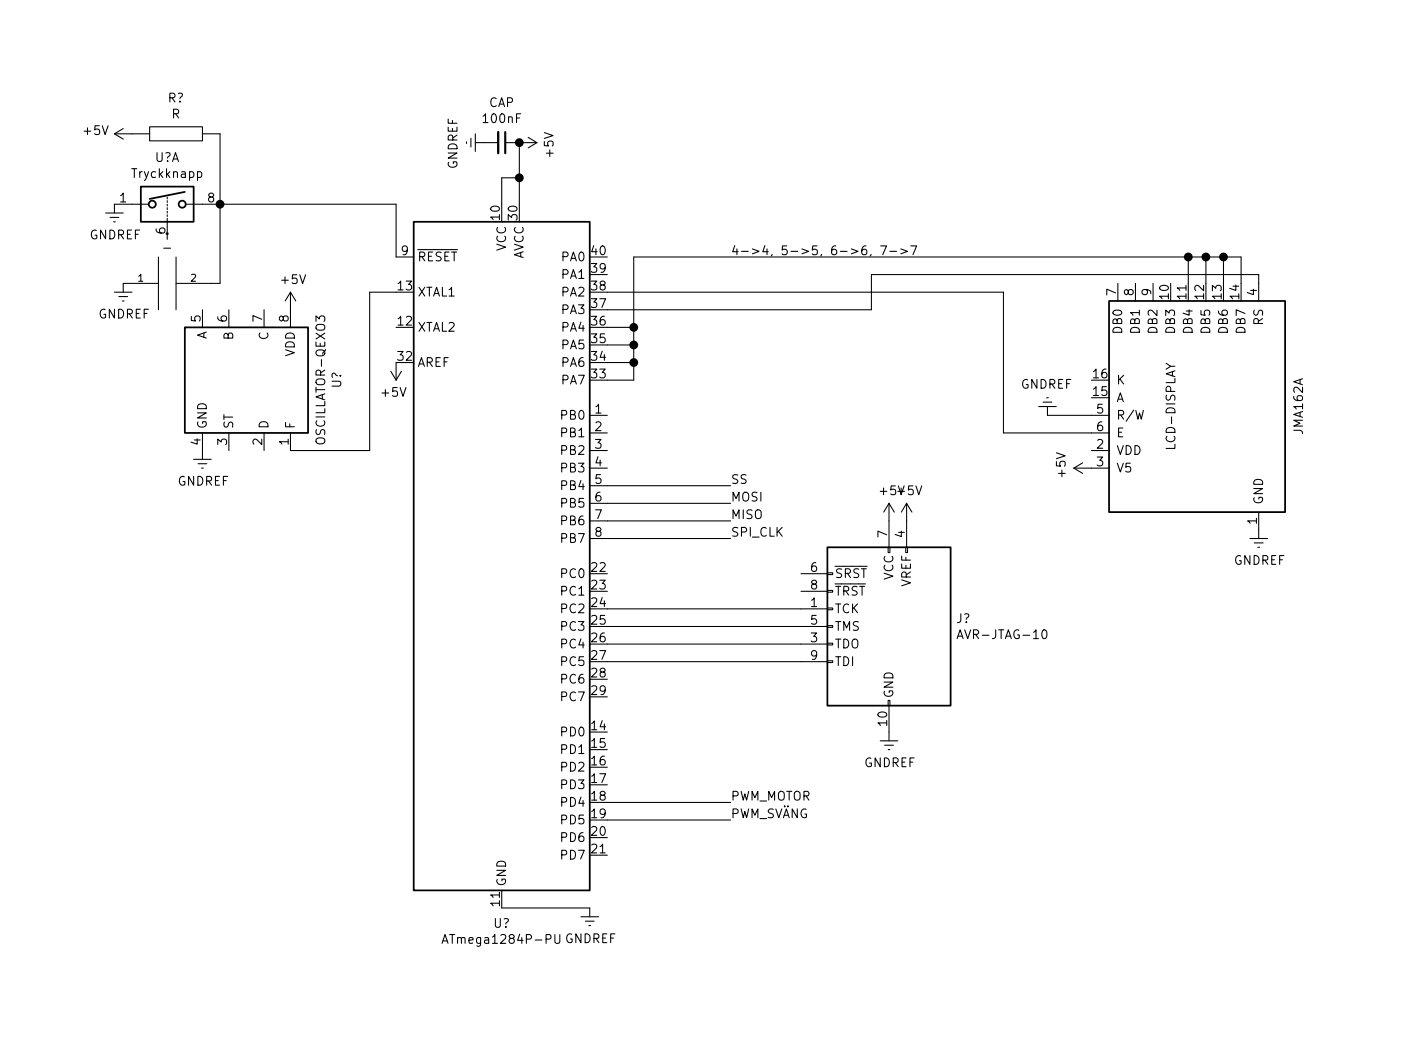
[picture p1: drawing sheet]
EESchema Schematic File Version 4
LIBS:styr-cache
EELAYER 26 0
EELAYER END
$Descr User 7953 5906
encoding utf-8
Sheet 1 1
Title "Styrmodul"
Date "2018-11-06"
Rev ""
Comp ""
Comment1 ""
Comment2 ""
Comment3 ""
Comment4 ""
$EndDescr
$Comp
L Connector:AVR-JTAG-10 J?
U 1 1
P 5050 3550
F 0 "J?" H 4670 3596 50  0000 R CNN
F 1 "AVR-JTAG-10" H 4670 3505 50  0000 R CNN
F 2 "" V 4900 3700 50  0001 C CNN
F 3 " ~" H 3775 3000 50  0001 C CNN
	1    5050 3550
	-1   0    0    -1  
$EndComp
$Comp
L styr-rescue:ATmega1284P-PU-MCU_Microchip_ATmega-styr-rescue-styr-rescue U?
U 1 1
P 2850 3150
F 0 "U?" H 2850 1064 50  0000 C CNN
F 1 "ATmega1284P-PU" H 2850 973 50  0000 C CNN
F 2 "Package_DIP:DIP-40_W15.24mm" H 2850 3150 50  0001 C CIN
F 3 "http://ww1.microchip.com/downloads/en/DeviceDoc/Atmel-8272-8-bit-AVR-microcontroller-ATmega164A_PA-324A_PA-644A_PA-1284_P_datasheet.pdf" H 2850 3150 50  0001 C CNN
	1    2850 3150
	1    0    0    -1  
$EndComp
$Comp
L styr-rescue:IQEXO-3-exo3-styr-rescue-styr-rescue U?
U 1 1
P 1350 2150
F 0 "U?" H 1350 2717 50  0000 C CNN
F 1 "OSCILLATOR-QEXO3" H 1350 2626 50  0000 C CNN
F 2 "Package_SO:SOIC-8_3.9x4.9mm_P1.27mm" H 1400 1400 50  0001 C CNN
F 3 "http://www.onsemi.com/pub/Collateral/NB3N511-D.PDF" H 1400 1300 50  0001 C CNN
	1    1350 2150
	0    1    -1   0   
$EndComp
Wire Wire Line
	1650 2550 2100 2550
Wire Wire Line
	2100 2550 2100 1650
Wire Wire Line
	2100 1650 2250 1650
Wire Wire Line
	4550 3750 3450 3750
Wire Wire Line
	3450 3650 4550 3650
Wire Wire Line
	3450 3550 4550 3550
Wire Wire Line
	3450 3450 4550 3450
Wire Wire Line
	3450 3050 4150 3050
Wire Wire Line
	3450 2950 4150 2950
Wire Wire Line
	3450 2850 4150 2850
Wire Wire Line
	3450 2750 4150 2750
Text Label 4150 3050 0    50   ~ 0
SPI_CLK
Text Label 4150 2950 0    50   ~ 0
MISO
Text Label 4150 2850 0    50   ~ 0
MOSI
Text Label 4150 2750 0    50   ~ 0
SS
$Comp
L styr-rescue:JMA162A-jma162a-styr-rescue-styr-rescue-styr-rescue _?
U 1 1
P 6800 2300
F 0 "_?" V 6600 1950 50  0001 C CNN
F 1 "JMA162A" H 6800 1725 50  0000 C CNN
F 2 "Display_7Segment:DA04-11SYKWA" V 7975 2275 50  0001 C CNN
F 3 "http://www.kingbright.com/attachments/file/psearch/000/00/00/DA04-11SYKWA(Ver.6A).pdf" V 6600 2720 50  0001 C CNN
	1    6800 2300
	0    -1   -1   0   
$EndComp
Wire Wire Line
	3450 4650 4150 4650
Text Label 4150 4650 0    50   ~ 0
PWM_SVÄNG
$Comp
L power:GNDREF #PWR?
U 1 1
P 7150 3000
F 0 "#PWR?" H 7150 2750 50  0001 C CNN
F 1 "GNDREF" H 7155 2827 50  0000 C CNN
F 2 "" H 7150 3000 50  0001 C CNN
F 3 "" H 7150 3000 50  0001 C CNN
	1    7150 3000
	1    0    0    -1  
$EndComp
$Comp
L power:GNDREF #PWR?
U 1 1
P 5050 4150
F 0 "#PWR?" H 5050 3900 50  0001 C CNN
F 1 "GNDREF" H 5055 3977 50  0000 C CNN
F 2 "" H 5050 4150 50  0001 C CNN
F 3 "" H 5050 4150 50  0001 C CNN
	1    5050 4150
	1    0    0    -1  
$EndComp
$Comp
L power:GNDREF #PWR?
U 1 1
P 1150 2550
F 0 "#PWR?" H 1150 2300 50  0001 C CNN
F 1 "GNDREF" H 1155 2377 50  0000 C CNN
F 2 "" H 1150 2550 50  0001 C CNN
F 3 "" H 1150 2550 50  0001 C CNN
	1    1150 2550
	1    0    0    -1  
$EndComp
$Comp
L power:+5V #PWR?
U 1 1
P 1650 1750
F 0 "#PWR?" H 1650 1600 50  0001 C CNN
F 1 "+5V" H 1665 1923 50  0000 C CNN
F 2 "" H 1650 1750 50  0001 C CNN
F 3 "" H 1650 1750 50  0001 C CNN
	1    1650 1750
	1    0    0    -1  
$EndComp
$Comp
L power:+5V #PWR?
U 1 1
P 6200 2650
F 0 "#PWR?" H 6200 2500 50  0001 C CNN
F 1 "+5V" H 6215 2823 50  0000 C CNN
F 2 "" H 6200 2650 50  0001 C CNN
F 3 "" H 6200 2650 50  0001 C CNN
	1    6200 2650
	0    -1   -1   0   
$EndComp
$Comp
L power:+5V #PWR?
U 1 1
P 5050 2950
F 0 "#PWR?" H 5050 2800 50  0001 C CNN
F 1 "+5V" H 5065 3123 50  0000 C CNN
F 2 "" H 5050 2950 50  0001 C CNN
F 3 "" H 5050 2950 50  0001 C CNN
	1    5050 2950
	1    0    0    -1  
$EndComp
$Comp
L power:+5V #PWR?
U 1 1
P 5150 2950
F 0 "#PWR?" H 5150 2800 50  0001 C CNN
F 1 "+5V" H 5165 3123 50  0000 C CNN
F 2 "" H 5150 2950 50  0001 C CNN
F 3 "" H 5150 2950 50  0001 C CNN
	1    5150 2950
	1    0    0    -1  
$EndComp
$Comp
L power:GNDREF #PWR?
U 1 1
P 3350 5150
F 0 "#PWR?" H 3350 4900 50  0001 C CNN
F 1 "GNDREF" H 3355 4977 50  0000 C CNN
F 2 "" H 3350 5150 50  0001 C CNN
F 3 "" H 3350 5150 50  0001 C CNN
	1    3350 5150
	1    0    0    -1  
$EndComp
Wire Wire Line
	2850 5150 3350 5150
Wire Wire Line
	2850 1150 2850 1000
$Comp
L power:+5V #PWR?
U 1 1
P 2950 800
F 0 "#PWR?" H 2950 650 50  0001 C CNN
F 1 "+5V" H 2965 973 50  0000 C CNN
F 2 "" H 2950 800 50  0001 C CNN
F 3 "" H 2950 800 50  0001 C CNN
	1    2950 800 
	0    1    1    0   
$EndComp
$Comp
L Analog_Switch:ADG417BN U?
U 1 1
P 950 1150
F 0 "U?" H 950 1417 50  0000 C CNN
F 1 "Tryckknapp" H 950 1326 50  0000 C CNN
F 2 "Package_DIP:DIP-8_W7.62mm" H 950 1050 50  0001 C CNN
F 3 "http://www.analog.com/media/en/technical-documentation/data-sheets/ADG417.pdf" H 950 1150 50  0001 C CNN
	1    950  1150
	1    0    0    -1  
$EndComp
$Comp
L pspice:CAP C?
U 1 1
P 950 1600
F 0 "C?" V 1231 1600 8   0000 C CNN
F 1 "_" V 1174 1600 50  0000 C CNN
F 2 "" H 950 1600 50  0001 C CNN
F 3 "" H 950 1600 50  0001 C CNN
	1    950  1600
	0    -1   -1   0   
$EndComp
$Comp
L pspice:R R?
U 1 1
P 1000 750
F 0 "R?" V 795 750 50  0000 C CNN
F 1 "R" V 886 750 50  0000 C CNN
F 2 "" H 1000 750 50  0001 C CNN
F 3 "" H 1000 750 50  0001 C CNN
	1    1000 750 
	0    1    1    0   
$EndComp
Wire Wire Line
	1250 750  1250 1150
Connection ~ 1250 1150
Wire Wire Line
	1250 1150 2250 1150
Wire Wire Line
	2250 1150 2250 1450
$Comp
L power:GNDREF #PWR?
U 1 1
P 650 1150
F 0 "#PWR?" H 650 900 50  0001 C CNN
F 1 "GNDREF" H 655 977 50  0000 C CNN
F 2 "" H 650 1150 50  0001 C CNN
F 3 "" H 650 1150 50  0001 C CNN
	1    650  1150
	1    0    0    -1  
$EndComp
$Comp
L power:GNDREF #PWR?
U 1 1
P 700 1600
F 0 "#PWR?" H 700 1350 50  0001 C CNN
F 1 "GNDREF" H 705 1427 50  0000 C CNN
F 2 "" H 700 1600 50  0001 C CNN
F 3 "" H 700 1600 50  0001 C CNN
	1    700  1600
	1    0    0    -1  
$EndComp
$Comp
L power:+5V #PWR?
U 1 1
P 750 750
F 0 "#PWR?" H 750 600 50  0001 C CNN
F 1 "+5V" V 765 878 50  0000 L CNN
F 2 "" H 750 750 50  0001 C CNN
F 3 "" H 750 750 50  0001 C CNN
	1    750  750 
	0    -1   -1   0   
$EndComp
Wire Wire Line
	1200 1600 1250 1600
Wire Wire Line
	1250 1150 1250 1600
Wire Wire Line
	3450 4550 4150 4550
Text Label 4150 4550 0    50   ~ 0
PWM_MOTOR
Text Notes 4150 1450 0    50   ~ 0
4->4, 5->5, 6->6, 7->7
Wire Wire Line
	6950 1450 6950 1600
Wire Wire Line
	6850 1450 6850 1600
Wire Wire Line
	6750 1450 6750 1600
Wire Wire Line
	6750 1450 6850 1450
Wire Wire Line
	6850 1450 6950 1450
Connection ~ 6850 1450
Wire Wire Line
	7150 1600 7150 1550
Wire Wire Line
	7150 1550 4950 1550
$Comp
L Device:C_Small CAP
U 1 1
P 2850 800
F 0 "CAP" V 2621 800 50  0000 C CNN
F 1 "100nF" V 2712 800 50  0000 C CNN
F 2 "" H 2850 800 50  0001 C CNN
F 3 "~" H 2850 800 50  0001 C CNN
	1    2850 800 
	0    1    1    0   
$EndComp
Wire Wire Line
	2950 800  2950 1000
Connection ~ 2950 800 
Wire Wire Line
	2950 1000 2850 1000
Connection ~ 2950 1000
Wire Wire Line
	2950 1000 2950 1150
$Comp
L power:GNDREF #PWR?
U 1 1
P 2750 800
F 0 "#PWR?" H 2750 550 50  0001 C CNN
F 1 "GNDREF" H 2755 627 50  0000 C CNN
F 2 "" H 2750 800 50  0001 C CNN
F 3 "" H 2750 800 50  0001 C CNN
	1    2750 800 
	0    1    1    0   
$EndComp
$Comp
L power:GNDREF #PWR?
U 1 1
P 5950 2350
F 0 "#PWR?" H 5950 2100 50  0001 C CNN
F 1 "GNDREF" H 5955 2177 50  0000 C CNN
F 2 "" H 5950 2350 50  0001 C CNN
F 3 "" H 5950 2350 50  0001 C CNN
	1    5950 2350
	-1   0    0    1   
$EndComp
Wire Wire Line
	5950 2350 6200 2350
$Comp
L power:+5V #PWR?
U 1 1
P 2250 2050
F 0 "#PWR?" H 2250 1900 50  0001 C CNN
F 1 "+5V" H 2265 2223 50  0000 C CNN
F 2 "" H 2250 2050 50  0001 C CNN
F 3 "" H 2250 2050 50  0001 C CNN
	1    2250 2050
	-1   0    0    1   
$EndComp
Wire Wire Line
	3450 1850 3600 1850
Wire Wire Line
	3450 1950 3600 1950
Wire Wire Line
	3450 2050 3600 2050
Wire Wire Line
	3450 2150 3600 2150
Wire Wire Line
	6950 1450 7050 1450
Wire Wire Line
	7050 1450 7050 1600
Connection ~ 6950 1450
Wire Wire Line
	6750 1450 3600 1450
Wire Wire Line
	3600 1450 3600 1850
Connection ~ 6750 1450
Connection ~ 3600 1850
Wire Wire Line
	3600 1850 3600 1950
Connection ~ 3600 1950
Wire Wire Line
	3600 1950 3600 2050
Connection ~ 3600 2050
Wire Wire Line
	3600 2050 3600 2150
Wire Wire Line
	6200 2450 5700 2450
Wire Wire Line
	5700 2450 5700 1650
Wire Wire Line
	5700 1650 3450 1650
Wire Wire Line
	4950 1550 4950 1750
Wire Wire Line
	4950 1750 3450 1750
$EndSCHEMATC
